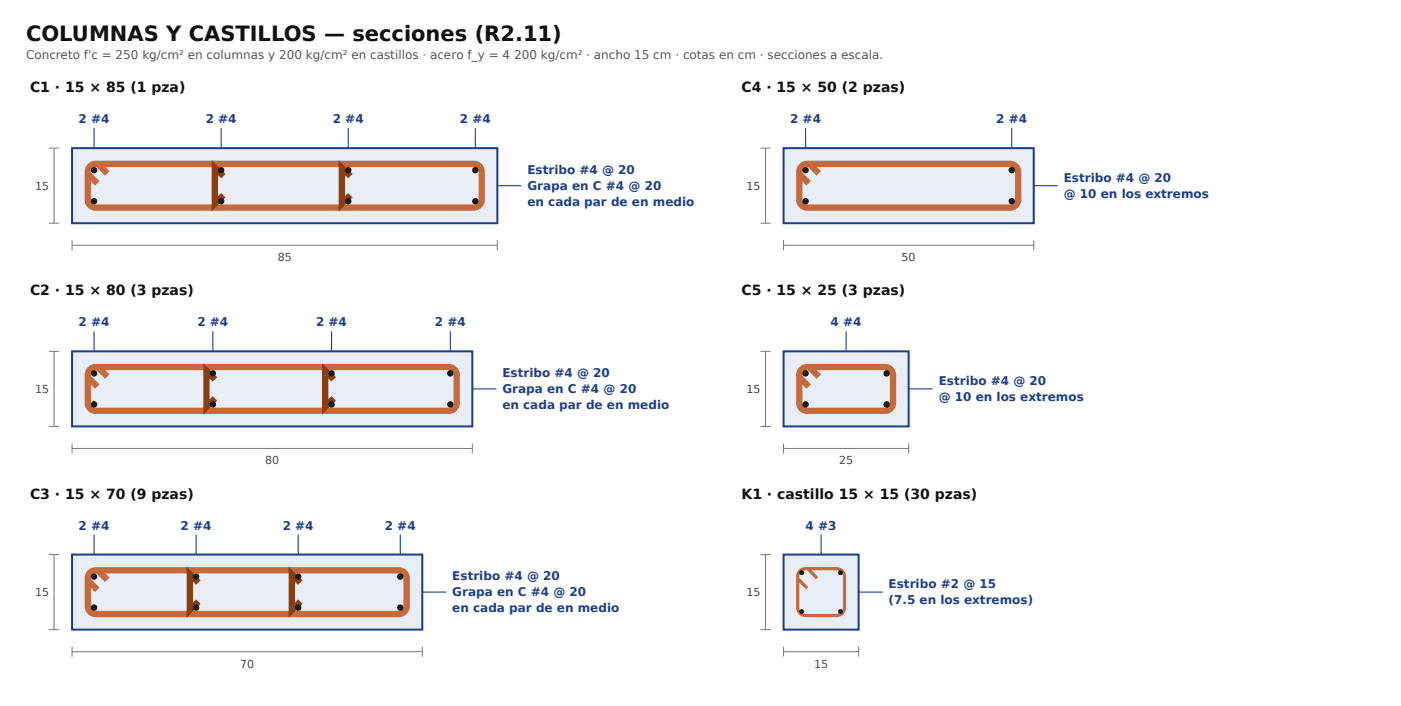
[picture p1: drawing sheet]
<svg xmlns="http://www.w3.org/2000/svg" width="370mm" height="187mm" viewBox="0 0 370 187" stroke-linecap="round" stroke-linejoin="round" font-family="sans-serif">
<path d="M19 39.2h112.5v19.8h-112.5z" fill="#e9edf5"/>
<path d="M19 39.2h112.5v19.8h-112.5z" fill="none" stroke="#1d3f8a" stroke-width=".53"/>
<path d="M23.2 46l2.5 2.5M23.8 43.9l.7-.4 .8-.2h100a2.12 2.12 0 0 1 2.1 2.1v7.4a2.12 2.12 0 0 1-2.1 2.1h-100a2.12 2.12 0 0 1-2.1-2.1v-7.6zM25.8 43.3l2.6 2.5" fill="none" stroke="#c46a3d" stroke-width="1.7" stroke-linecap="butt"/>
<path d="M59.1 46.6l-2.3-2.3v9.5l2.3-2.2M92.6 46.6l-2.2-2.3v9.5l2.2-2.2" fill="none" stroke="#8a3f12" stroke-width="1.7" stroke-linecap="butt"/>
<g fill="#1a1a1a">
<circle cx="24.9" cy="53.2" r=".85"/>
<circle cx="24.9" cy="45" r=".85"/>
<circle cx="58.5" cy="53.2" r=".85"/>
<circle cx="58.5" cy="45" r=".85"/>
<circle cx="92.1" cy="53.2" r=".85"/>
<circle cx="92.1" cy="45" r=".85"/>
<circle cx="125.7" cy="53.2" r=".85"/>
<circle cx="125.7" cy="45" r=".85"/>
</g>
<path d="M24.9 33.9v5.3M58.5 33.9v5.3M92.1 33.9v5.3M125.7 33.9v5.3M131.5 49.1h6.3" fill="none" stroke="#1d3f8a" stroke-width=".29"/>
<path d="M13 39.2h2.6M14.3 39.2v19.8M13 59h2.6M19 64.8h112.5M19 63.5v2.6M131.5 63.5v2.6" fill="none" stroke="#777" stroke-width=".26"/>
<path d="M19 92.9h105.9v19.8h-105.9z" fill="#e9edf5"/>
<path d="M19 92.9h105.9v19.8h-105.9z" fill="none" stroke="#1d3f8a" stroke-width=".53"/>
<path d="M23.2 99.7l2.5 2.5M23.8 97.6l.7-.4 .8-.2h93.3a2.12 2.12 0 0 1 2.2 2.1v7.4a2.12 2.12 0 0 1-2.2 2.1h-93.3a2.12 2.12 0 0 1-2.1-2.1v-7.6zM25.8 97l2.6 2.5" fill="none" stroke="#c46a3d" stroke-width="1.7" stroke-linecap="butt"/>
<path d="M56.8 100.3l-2.2-2.3v9.6l2.2-2.3M88.2 100.3l-2.2-2.3v9.6l2.2-2.3" fill="none" stroke="#8a3f12" stroke-width="1.7" stroke-linecap="butt"/>
<g fill="#1a1a1a">
<circle cx="24.9" cy="106.9" r=".85"/>
<circle cx="24.9" cy="98.7" r=".85"/>
<circle cx="56.3" cy="106.9" r=".85"/>
<circle cx="56.3" cy="98.7" r=".85"/>
<circle cx="87.7" cy="106.9" r=".85"/>
<circle cx="87.7" cy="98.7" r=".85"/>
<circle cx="119.1" cy="106.9" r=".85"/>
<circle cx="119.1" cy="98.7" r=".85"/>
</g>
<path d="M24.9 87.6v5.3M56.3 87.6v5.3M87.7 87.6v5.3M119.1 87.6v5.3M124.9 102.8h6.3" fill="none" stroke="#1d3f8a" stroke-width=".29"/>
<path d="M13 92.9h2.6M14.3 92.9v19.8M13 112.7h2.6M19 118.5h105.9M19 117.2v2.7M124.9 117.2v2.7" fill="none" stroke="#777" stroke-width=".26"/>
<path d="M19 146.6h92.7v19.8h-92.7z" fill="#e9edf5"/>
<path d="M19 146.6h92.7v19.8h-92.7z" fill="none" stroke="#1d3f8a" stroke-width=".53"/>
<path d="M23.2 153.4l2.5 2.5M23.8 151.4l.7-.5 .8-.2h80.1a2.12 2.12 0 0 1 2.1 2.1v7.4a2.12 2.12 0 0 1-2.1 2.1h-80.1a2.12 2.12 0 0 1-2.1-2.1v-7.6zM25.8 150.7l2.6 2.5" fill="none" stroke="#c46a3d" stroke-width="1.7" stroke-linecap="butt"/>
<path d="M52.4 154l-2.2-2.3v9.6l2.2-2.3M79.4 154l-2.2-2.3v9.6l2.2-2.3" fill="none" stroke="#8a3f12" stroke-width="1.7" stroke-linecap="butt"/>
<g fill="#1a1a1a">
<circle cx="24.9" cy="160.6" r=".85"/>
<circle cx="24.9" cy="152.4" r=".85"/>
<circle cx="51.9" cy="160.6" r=".85"/>
<circle cx="51.9" cy="152.4" r=".85"/>
<circle cx="78.8" cy="160.6" r=".85"/>
<circle cx="78.8" cy="152.4" r=".85"/>
<circle cx="105.8" cy="160.6" r=".85"/>
<circle cx="105.8" cy="152.4" r=".85"/>
</g>
<path d="M24.9 141.3v5.3M51.9 141.3v5.3M78.8 141.3v5.3M105.8 141.3v5.3M111.7 156.5h6.3" fill="none" stroke="#1d3f8a" stroke-width=".29"/>
<path d="M13 146.6h2.6M14.3 146.6v19.8M13 166.4h2.6M19 172.2h92.7M19 170.9v2.7M111.7 170.9v2.7" fill="none" stroke="#777" stroke-width=".26"/>
<path d="M207.2 39.2h66.1v19.8h-66.1z" fill="#e9edf5"/>
<path d="M207.2 39.2h66.1v19.8h-66.1z" fill="none" stroke="#1d3f8a" stroke-width=".53"/>
<path d="M211.3 46l2.5 2.5M211.9 43.9l.7-.4 .8-.2h53.7a2.12 2.12 0 0 1 2.1 2.1v7.4a2.12 2.12 0 0 1-2.1 2.1h-53.7a2.12 2.12 0 0 1-2.1-2.1v-7.6zM214 43.3l2.5 2.5" fill="none" stroke="#c46a3d" stroke-width="1.7" stroke-linecap="butt"/>
<g fill="#1a1a1a">
<circle cx="213" cy="53.2" r=".85"/>
<circle cx="213" cy="45" r=".85"/>
<circle cx="267.5" cy="53.2" r=".85"/>
<circle cx="267.5" cy="45" r=".85"/>
</g>
<path d="M213 33.9v5.3M267.5 33.9v5.3M273.3 49.1h6.4" fill="none" stroke="#1d3f8a" stroke-width=".29"/>
<path d="M201.1 39.2h2.6M202.4 39.2v19.8M201.1 59h2.6M207.2 64.8h66.1M207.2 63.5v2.6M273.3 63.5v2.6" fill="none" stroke="#777" stroke-width=".26"/>
<path d="M207.2 92.9h33v19.8h-33z" fill="#e9edf5"/>
<path d="M207.2 92.9h33v19.8h-33z" fill="none" stroke="#1d3f8a" stroke-width=".53"/>
<path d="M211.3 99.7l2.5 2.5M211.9 97.6l.7-.4 .8-.2h20.6a2.12 2.12 0 0 1 2.1 2.1v7.4a2.12 2.12 0 0 1-2.1 2.1h-20.6a2.12 2.12 0 0 1-2.1-2.1v-7.6zM214 97l2.5 2.5" fill="none" stroke="#c46a3d" stroke-width="1.7" stroke-linecap="butt"/>
<g fill="#1a1a1a">
<circle cx="213" cy="106.9" r=".85"/>
<circle cx="213" cy="98.7" r=".85"/>
<circle cx="234.4" cy="106.9" r=".85"/>
<circle cx="234.4" cy="98.7" r=".85"/>
</g>
<path d="M223.7 87.6v5.3M240.2 102.8h6.4" fill="none" stroke="#1d3f8a" stroke-width=".29"/>
<path d="M201.1 92.9h2.6M202.4 92.9v19.8M201.1 112.7h2.6M207.2 118.5h33M207.2 117.2v2.7M240.2 117.2v2.7" fill="none" stroke="#777" stroke-width=".26"/>
<path d="M207.2 146.6h19.8v19.8h-19.8z" fill="#e9edf5"/>
<path d="M207.2 146.6h19.8v19.8h-19.8z" fill="none" stroke="#1d3f8a" stroke-width=".53"/>
<path d="M210.9 153l2.5 2.5M211.5 150.9l1.3-.6h8.4a2.12 2.12 0 0 1 2.1 2.1v8.2a2.12 2.12 0 0 1-2.1 2.1h-8.2a2.12 2.12 0 0 1-2.1-2.1v-8.4zM213.5 150.3l2.6 2.5" fill="none" stroke="#c46a3d" stroke-width=".85" stroke-linecap="butt"/>
<g fill="#1a1a1a">
<circle cx="212" cy="161.6" r=".64"/>
<circle cx="212" cy="151.4" r=".64"/>
<circle cx="222.2" cy="161.6" r=".64"/>
<circle cx="222.2" cy="151.4" r=".64"/>
</g>
<path d="M217.1 141.3v5.3M227 156.5h6.4" fill="none" stroke="#1d3f8a" stroke-width=".29"/>
<path d="M201.1 146.6h2.6M202.4 146.6v19.8M201.1 166.4h2.6M207.2 172.2h19.8M207.2 170.9v2.7M227 170.9v2.7" fill="none" stroke="#777" stroke-width=".26"/>
<text font-size="5.6" fill="#111" x="6.9" y="10.8">COLUMNAS Y CASTILLOS — secciones (R2.11)</text>
<g font-size="3.7" fill="#111">
<text x="7.9" y="24.3">C1 · 15 × 85 (1 pza)</text>
<text x="196.1" y="24.3">C4 · 15 × 50 (2 pzas)</text>
<text x="7.9" y="78.1">C2 · 15 × 80 (3 pzas)</text>
<text x="196.1" y="78.1">C5 · 15 × 25 (3 pzas)</text>
<text x="7.9" y="131.8">C3 · 15 × 70 (9 pzas)</text>
<text x="196.1" y="131.8">K1 · castillo 15 × 15 (30 pzas)</text>
</g>
<text font-size="3.2" fill="#555" x="6.9" y="15.6">Concreto f'c = 250 kg/cm² en columnas y 200 kg/cm² en castillos · acero f_y = 4 200 kg/cm² · ancho 15 cm · cotas en cm · secciones a escala.</text>
<g font-size="3.2" fill="#1d3f8a">
<text x="20.8" y="32.5">2 #4</text>
<text x="54.4" y="32.5">2 #4</text>
<text x="88" y="32.5">2 #4</text>
<text x="121.6" y="32.5">2 #4</text>
<text x="208.9" y="32.5">2 #4</text>
<text x="263.4" y="32.5">2 #4</text>
<text x="139.4" y="45.9">Estribo #4 @ 20</text>
<text x="139.4" y="50.1">Grapa en C #4 @ 20</text>
<text x="281.3" y="48">Estribo #4 @ 20</text>
<text x="281.3" y="52.3">@ 10 en los extremos</text>
<text x="139.4" y="54.4">en cada par de en medio</text>
<text x="20.8" y="86.3">2 #4</text>
<text x="52.2" y="86.3">2 #4</text>
<text x="83.6" y="86.3">2 #4</text>
<text x="115" y="86.3">2 #4</text>
<text x="219.6" y="86.3">4 #4</text>
<text x="132.8" y="99.6">Estribo #4 @ 20</text>
<text x="248.2" y="101.7">Estribo #4 @ 20</text>
<text x="132.8" y="103.8">Grapa en C #4 @ 20</text>
<text x="248.2" y="106">@ 10 en los extremos</text>
<text x="132.8" y="108.1">en cada par de en medio</text>
<text x="20.8" y="140">2 #4</text>
<text x="47.8" y="140">2 #4</text>
<text x="74.8" y="140">2 #4</text>
<text x="101.7" y="140">2 #4</text>
<text x="213" y="140">4 #3</text>
<text x="119.6" y="153.3">Estribo #4 @ 20</text>
<text x="234.9" y="155.4">Estribo #2 @ 15</text>
<text x="119.6" y="157.6">Grapa en C #4 @ 20</text>
<text x="119.6" y="161.8">en cada par de en medio</text>
<text x="234.9" y="159.7">(7.5 en los extremos)</text>
</g>
<g font-size="2.9" fill="#444">
<text x="9.3" y="50.1">15</text>
<text x="197.4" y="50.1">15</text>
<text x="73.4" y="69.1">85</text>
<text x="238.4" y="69.1">50</text>
<text x="9.3" y="103.8">15</text>
<text x="197.4" y="103.8">15</text>
<text x="70.1" y="122.8">80</text>
<text x="221.9" y="122.8">25</text>
<text x="9.3" y="157.6">15</text>
<text x="197.4" y="157.6">15</text>
<text x="63.5" y="176.5">70</text>
<text x="215.2" y="176.5">15</text>
</g>
</svg>
